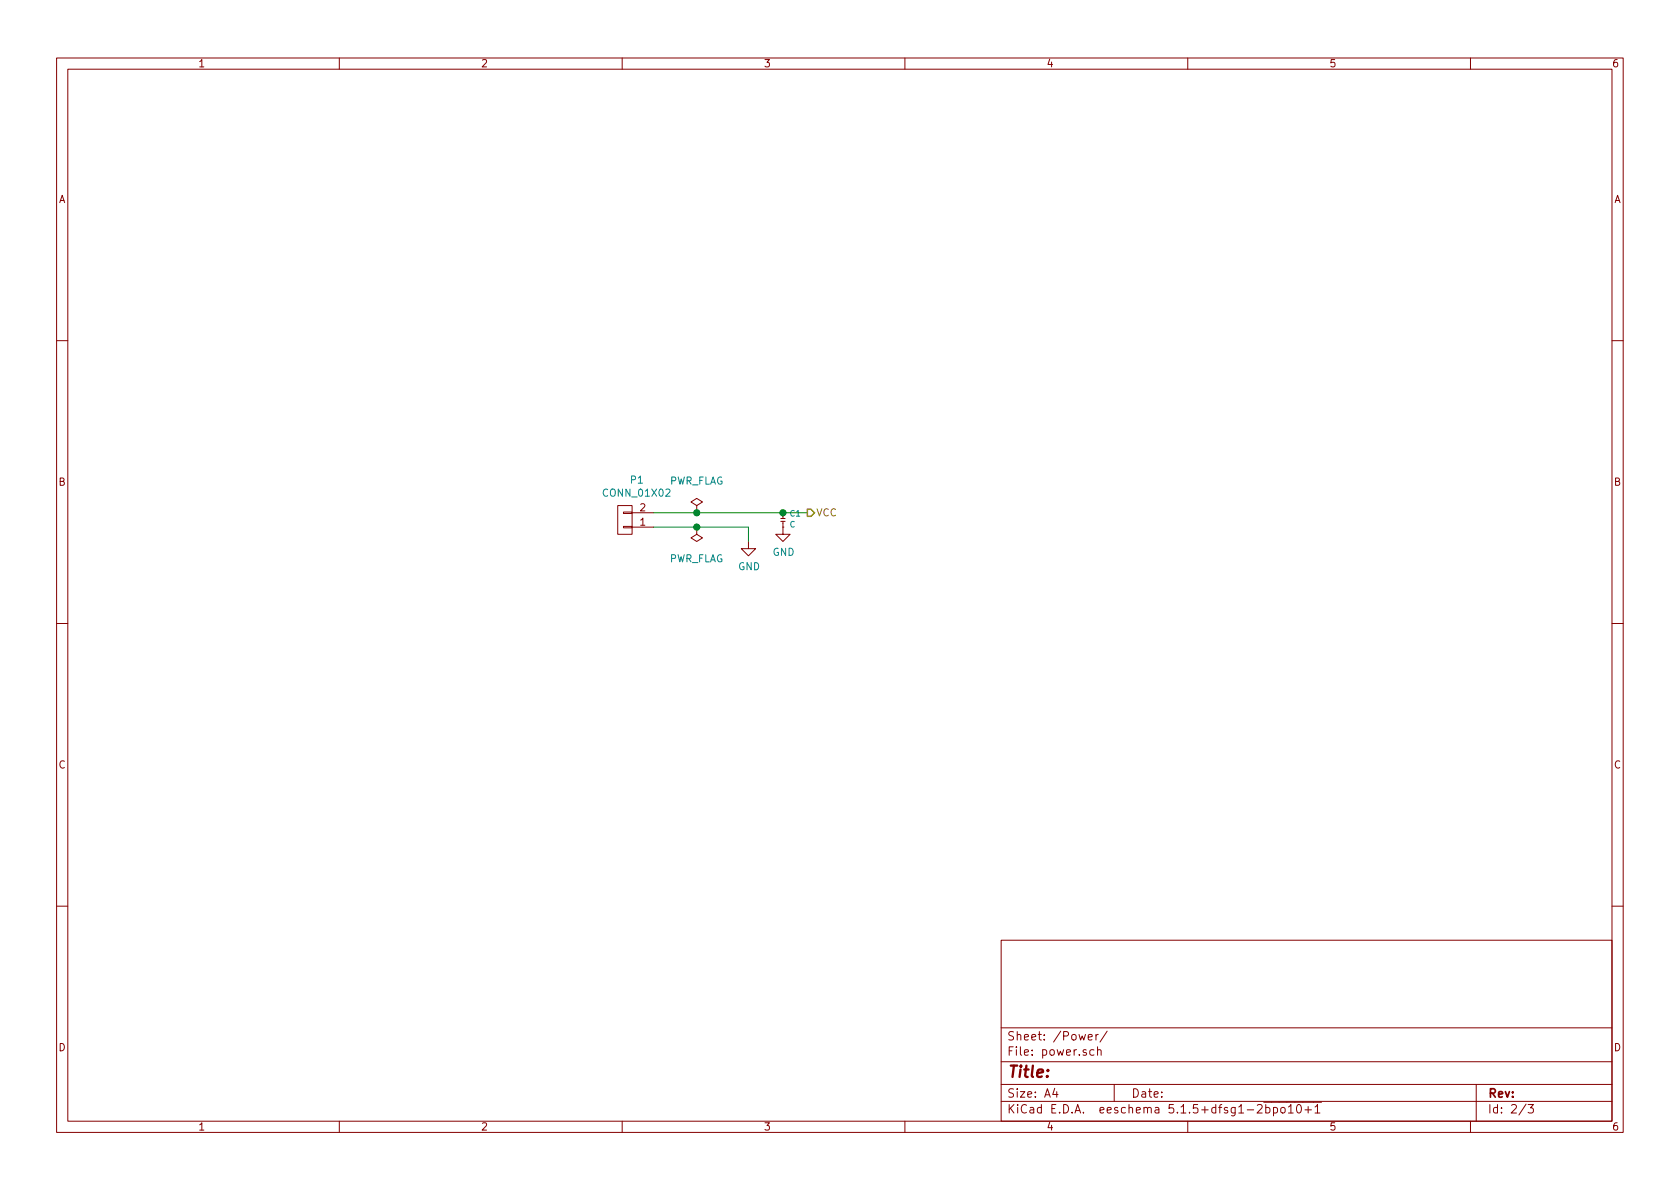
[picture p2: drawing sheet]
<svg xmlns="http://www.w3.org/2000/svg" width="297mm" height="210mm" viewBox="0 0 297 210" stroke-linecap="round" stroke-linejoin="round" font-family="sans-serif">
<g fill="none" stroke="#840000" stroke-width=".18">
<path d="M10 10.3h277v189.9h-277zM12 12.2h273v186.1h-273zM60 10.3v1.9M110 10.3v1.9M160 10.3v1.9M210 10.3v1.9M260 10.3v1.9M10 60.2h2M285 60.2h2M109.2 89.4h2.6v5.1h-2.6zM110.2 90.5h1.6v.3h-1.6zM110.2 93.1h1.6v.2h-1.6z"/>
<path d="M111.8 93.2h3.8M111.8 90.7h3.8M123.2 93.2v1.3l1 .6-1 .7-1-.7 1-.6M123.2 93.2h.1M123.2 89.4l1-.6-1-.7-1 .7 1 .6v1.3M123.2 90.7h.1M132.3 95.8v1.2h1.3l-1.3 1.3-1.2-1.3h1.2M138 91.7h.8M138 92.2h.8M138.4 90.7h.1M138.4 93.2h.1M138.4 93.2v1.3h1.3l-1.3 1.3-1.2-1.3h1.2"/>
<path d="M138.4 90.7v.9M138.4 92.2v1M10 110.3h2M285 110.3h2M10 160.2h2M177 166.3h108v32h-108zM285 160.2h2M60 198.3v1.9M110 198.3v1.9M160 198.3v1.9M177 194.8h108M177 191.8h108"/>
<path d="M177 187.8h108M177 181.8h108M186.5 192.5l-.4 1h1M186.8 193v1M192.4 183.4l.7-.1v-.3l-.5-.1-.2 .2 .1 .7h.6M193.4 185.7l-.4-.1-.3 .3 .1 .6 .2 .1 .4-.1M193.8 182.9v1M194.1 185.7l.2-.1 .3 .1 .1 .9M194.1 185.1v1.5M194.2 182.9l-.4 .2v.1M195.8 182.3l-1.3 2M197 191.8v3"/>
<path d="M210 198.3v1.9M222.3 195.5l.2-.2h.4l.3 .5-1 1h1M223.4 194.9h10.3M223.8 195.9l.4-.1 .3 .3v.6l-.3 .1-.4-.1M223.8 195.3v1.5M225.2 195.9l.4-.1 .3 .3-.1 .6-.2 .1-.4-.1M225.2 195.8v1.5M226.5 196l.2-.2 .5 .2v.5l-.1 .2-.4 .1-.2-.1zM227.8 195.8l.4-.5v1.5M227.8 196.8h.9M229.4 195.4l.2-.1a.8 .8 0 0 1 .5 .8 .8 .8 0 0 1-.5 .7 1 1 0 0 1-.2-1.4zM230.7 196.3h1.2"/>
<path d="M231.3 195.7v1.1M232.5 195.8l.4-.5v1.5M232.5 196.8h.9M260 198.3v1.9M261 191.8v6.5M269.8 195.2l-1.2 2M270.2 195.3h.9l-.5 .6 .4 .1v.7l-.2 .1-.6-.1"/>
</g>
<path d="M115.6 93.2h16.7v2.6M115.6 90.7h27.1" fill="none" stroke="#008400" stroke-width=".18"/>
<path d="M142.7 90h.7l.6 .7-.6 .6h-.7z" fill="none" stroke="#848400" stroke-width=".25"/>
<g fill="#008400" stroke="#008400" stroke-width=".25">
<circle cx="123.2" cy="93.2" r=".51"/>
<circle cx="138.4" cy="90.7" r=".51"/>
<circle cx="123.2" cy="90.7" r=".51"/>
</g>
<text font-size="2.8" fill="#840000" x="178" y="190.5">Title:</text>
<g font-size="2.1" fill="#840000">
<text x="178" y="184">Sheet: /Power/</text>
<text x="178" y="186.7">File: power.sch</text>
<text x="178" y="196.9">KiCad E.D.A. eeschema 5.1.5+dfsg1-2bpo10+1</text>
<text x="178" y="194.1">Size: A4</text>
<text x="200" y="194.1">Date:</text>
<text x="263" y="194.1">Rev:</text>
<text x="263" y="196.9">Id: 2/3</text>
</g>
<g font-size="1.8" fill="#840000">
<text x="35" y="11.9">1</text>
<text x="85" y="11.9">2</text>
<text x="135" y="11.9">3</text>
<text x="185" y="11.9">4</text>
<text x="235" y="11.9">5</text>
<text x="285" y="11.9">6</text>
<text x="10.4" y="35.9">A</text>
<text x="285.4" y="35.9">A</text>
<text x="10.4" y="85.9">B</text>
<text x="285.4" y="85.9">B</text>
<text x="113.2" y="93">1</text>
<text x="113.2" y="90.4">2</text>
<text x="10.4" y="135.9">C</text>
<text x="285.4" y="135.9">C</text>
<text x="10.4" y="185.9">D</text>
<text x="285.4" y="185.9">D</text>
<text x="35" y="199.9">1</text>
<text x="85" y="199.9">2</text>
<text x="135" y="199.9">3</text>
<text x="185" y="199.9">4</text>
<text x="235" y="199.9">5</text>
<text x="285" y="199.9">6</text>
</g>
<g font-size="1.8" fill="#008484">
<text x="106.9" y="87.8">CONN_01X02</text>
<text x="111.5" y="85.5">P1</text>
<text x="118.2" y="85.7">PWR_FLAG</text>
<text x="118.2" y="99.4">PWR_FLAG</text>
<text x="130.5" y="100.8">GND</text>
<text x="136.6" y="98.3">GND</text>
</g>
<text font-size="1.8" fill="#848400" x="144.3" y="91.3">VCC</text>
<g font-size="1.4" fill="#008484">
<text x="139.6" y="93.3">C</text>
<text x="139.7" y="91.3">C1</text>
</g>
</svg>
